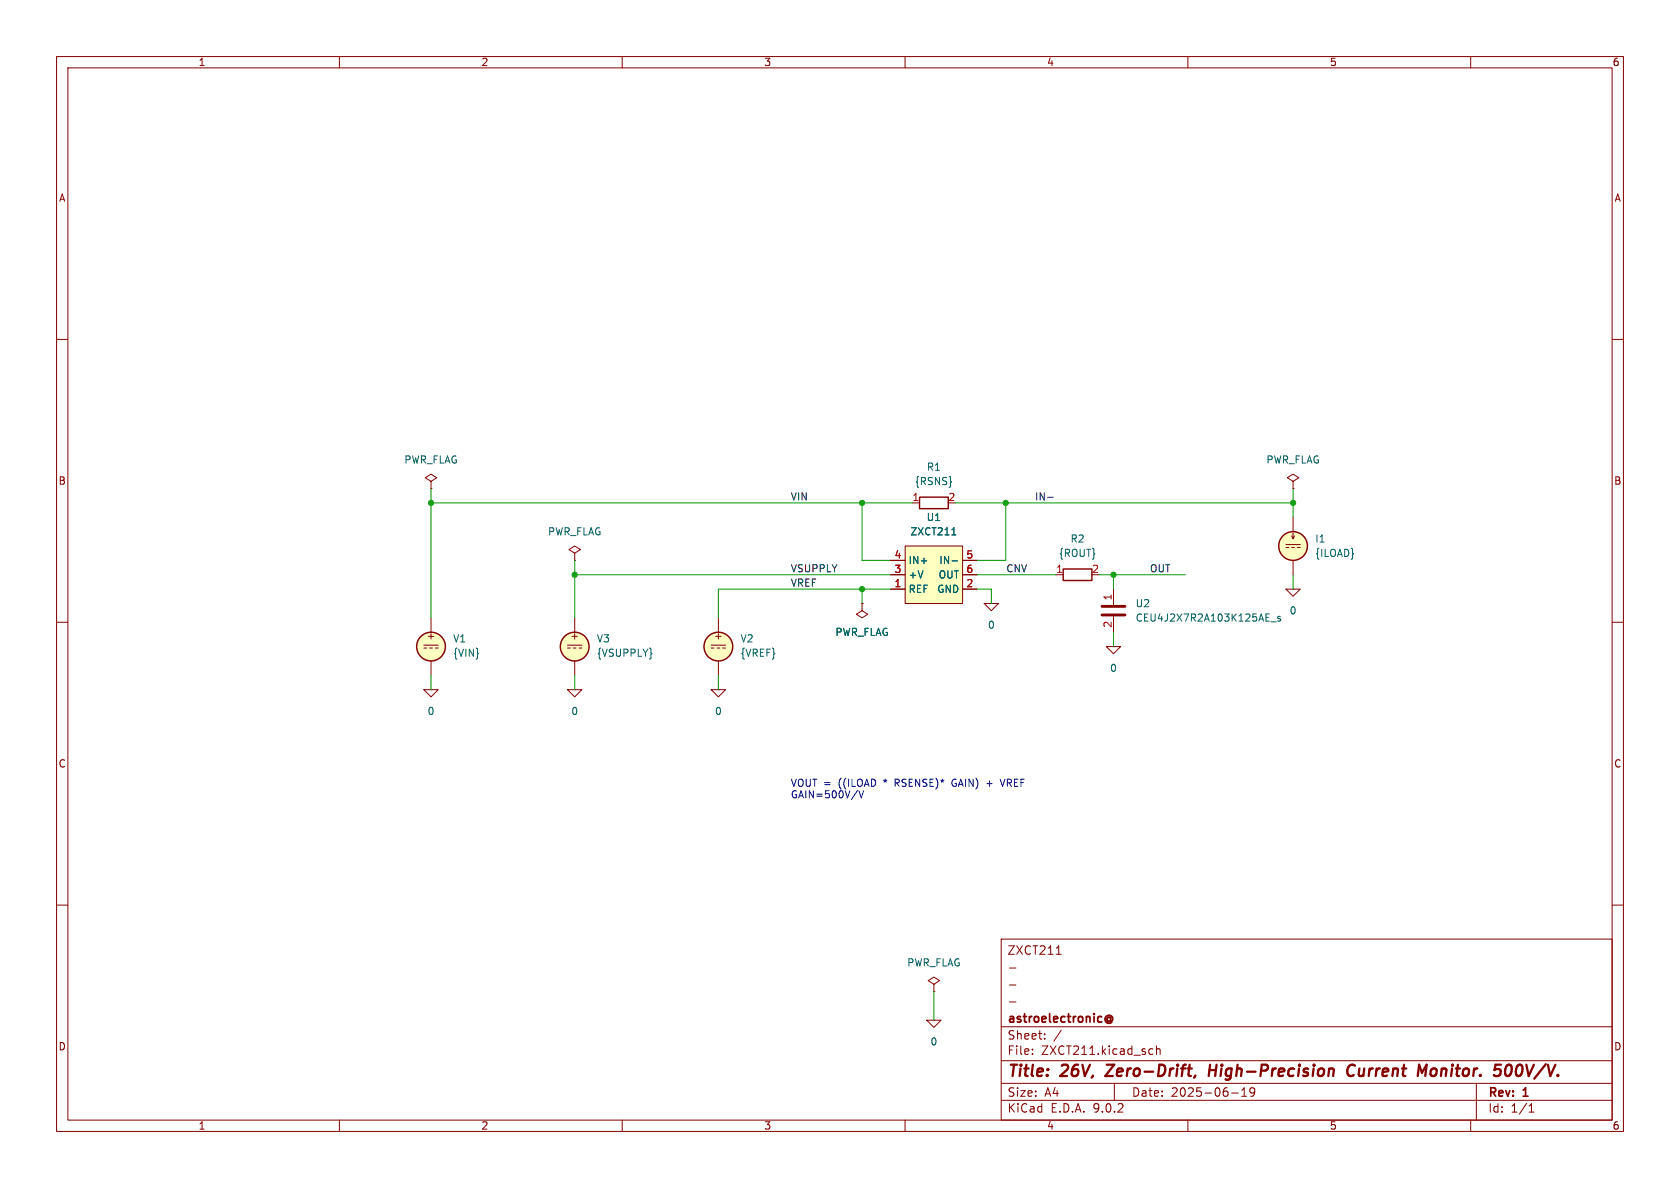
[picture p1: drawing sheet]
<svg xmlns="http://www.w3.org/2000/svg" width="297mm" height="210mm" viewBox="0 0 297 210" stroke-linecap="round" stroke-linejoin="round" font-family="sans-serif">
<g fill="none" stroke="#840000" stroke-width=".18">
<path d="M10 10h277v190h-277zM12 12h273v186h-273zM60 10v2M110 10v2M160 10v2M210 10v2M260 10v2M10 60h2M285 60h2M76.2 85.1l1-.6-1-.7-1 .7 1 .6v1.3M76.2 86.4h.1M10 110h2"/>
<path d="M100.3 114h2.6M100.3 114.6h.5M101.3 114.6h.6M101.6 109.2v2.6M101.6 116.8v2.6M102.4 114.6h.5M125.7 114h2.6M125.7 114.6h.5M126.7 114.6h.6M127 109.2v2.6M127 116.8v2.6M127.8 114.6h.5"/>
<path d="M152.4 106.7v1.3l1 .6-1 .6-1-.6 1-.6M152.4 106.7h.1M285 110h2M74.9 121.9h2.6l-1.3 1.3zM76.2 121.9h.1M100.3 121.9h2.6l-1.3 1.3zM101.6 121.9h.1M125.7 121.9h2.6l-1.3 1.3zM127 121.9h.1M10 160h2M177 166h108v32h-108zM178.5 177.1h1.1"/>
<path d="M178.5 174.1h1.1M178.5 171.1h1.1M186.7 168.7h.9M285 160h2M60 198v2M110 198v2M160 198v2M177 194.5h108M177 191.5h108M177 187.5h108M177 181.5h108M182.5 186.3v.1"/>
<path d="M182.5 185.5v.1M184.7 183.6v.1M184.7 182.8v.1M187.6 182.1l-1.3 2M197 191.5v3M203.4 185.4l.4 .1M203.8 186.3l-.4 .1M204.5 185.5l.2-.1 .3 .1 .1 .9M204.5 184.9v1.5M210 198v2M217.7 193.2h1.2M219.5 193.8h.9"/>
<path d="M219.5 192.7l.5-.4v1.5M221 192.4v.5l.1 .3h.4l.3-.3M221.7 192.4a.99 .99 0 0 1-.3 1.4h-.3M260 198v2M261 191.5v6.5M270.3 196.6h.9M270.3 195.5l.4-.4v1.5"/>
</g>
<path d="M197 188.2l-1.6 2h1.3M211.3 190.1l-.2 .4M213.8 189.2h1.2M213.9 188.2l-.2 2M239.5 188.4a.88 .88 0 0 0-1 0 .88 .88 0 0 0-.3 1 .69 .69 0 0 0 .3 .7 .69 .69 0 0 0 .8-.1M251.4 189.6l.8-1.4-.2 2M253.2 189l-.3 .3v.5l.3 .4M266.4 188.4a.46 .46 0 0 1 .5-.2 .46 .46 0 0 1 .3 .4 1.15 1.15 0 0 1-.8 1.6l-.1-.1a1.54 1.54 0 0 1 .1-1.7z" fill="none" stroke="#840000" stroke-width=".4"/>
<path d="M195.6 179.7a.61 .61 0 0 1 .9-.1 .61 .61 0 0 1 0 .9l-.2-.1M196.3 180a.36 .36 0 0 0-.5-.1 .36 .36 0 0 0 0 .6 .36 .36 0 0 0 .5-.1M196.3 179.8v.6M195.6 180.7a.69 .69 0 0 0 1 0" fill="none" stroke="#840000" stroke-width=".3"/>
<g fill="#ffffc2" stroke="#ffffc2" stroke-width=".18">
<circle cx="127" cy="114.3" r="2.54"/>
<circle cx="101.6" cy="114.3" r="2.54"/>
</g>
<g fill="none" stroke="#840000" stroke-width=".25">
<circle cx="101.6" cy="114.3" r="2.54"/>
<circle cx="127" cy="114.3" r="2.54"/>
</g>
<path d="M160 96.5h10.2v10.2h-10.2z" fill="#ffffc2"/>
<g fill="none" stroke="#840000" stroke-width=".18">
<path d="M101.6 97.8l1-.6-1-.7-1 .7 1 .6v1.3M101.6 99.1h.1M157.5 99.1h2.5M160 96.5h10.2v10.2h-10.2zM161.3 88.9h1.3M170.2 99.1h2.5M227.3 96.3h2.6M227.3 96.8h.5M228.3 94.7l.3 .6 .3-.6M228.3 96.8h.6M228.6 85.1l1-.6-1-.7-1 .7 1 .6v1.3M228.6 86.4h.1"/>
<path d="M228.6 91.4v2.6M228.6 94.2v1.1M228.6 99.1v2.5M229.4 96.8h.5M74.9 114h2.6M74.9 114.6h.5M75.9 114.6h.6M76.2 109.2v2.6M76.2 116.8v2.6M77 114.6h.5M152.4 106.7h.1M157.5 101.6h2.5"/>
<path d="M157.5 104.1h2.5M170.2 101.6h2.5M170.2 104.1h2.5M174 106.7h2.5l-1.2 1.3zM175.3 106.7h.1M186.7 101.6h1.3M195.6 114.3h2.5l-1.3 1.3zM196.8 114.3h.1M196.8 104.1v2.8M196.8 109v2.8M227.3 104.1h2.6l-1.3 1.3zM228.6 104.1h.1"/>
<path d="M165.1 174l1-.6-1-.7-1 .7 1 .6v1.3M165.1 175.3h.1M163.8 180.3h2.6l-1.3 1.3zM165.1 180.3h.1"/>
</g>
<path d="M168.3 94.6h.7M168.3 99.2h1M224.7 109.9h.9M226.4 109h-.4l-.1 .1v.2l.5 .1v.3h-.5" fill="none" stroke="#006464" stroke-width=".18"/>
<g fill="#ffffc2" stroke="#ffffc2" stroke-width=".18">
<circle cx="228.6" cy="96.5" r="2.54"/>
<circle cx="76.2" cy="114.3" r="2.54"/>
</g>
<g fill="none" stroke="#840000" stroke-width=".25">
<path d="M162.6 87.9h5v2h-5zM188 100.6h5v2h-5z"/>
<circle cx="228.6" cy="96.5" r="2.54"/>
<circle cx="76.2" cy="114.3" r="2.54"/>
</g>
<path d="M194.8 107.2h4.1M194.8 108.7h4.1" fill="none" stroke="#840000" stroke-width=".51"/>
<path d="M185.2 87.9h1" fill="none" stroke="#0f0f0f" stroke-width=".18"/>
<g fill="none" stroke="#009600" stroke-width=".18">
<path d="M76.2 86.4v22.8M76.2 88.9h85.1M101.6 99.1v10.1M152.4 88.9v10.2h5.1M168.9 88.9h59.7M177.8 88.9v10.2h-5.1M228.6 86.4v5M76.2 119.4v2.5M101.6 119.4v2.5M101.6 101.6h55.9M127 119.4v2.5M152.4 104.1v2.6"/>
<path d="M157.5 104.1h-30.5v5.1M172.7 101.6h14M172.7 104.1h2.6v2.6M194.3 101.6h15.2M196.8 101.6v2.5M196.8 111.8v2.5M228.6 101.6v2.5M165.1 175.3v5"/>
</g>
<path d="M151.6 139.7l-1.1 1.7M151.8 139.8l.5 1.3 .4-1.3M168.5 137.8l-.2 .5 .2 .6M174.5 138.5h.9M176.8 137.7l.4 1.3 .5-1.3" fill="none" stroke="#0000c2" stroke-width=".18"/>
<g fill="#009600" stroke="#009600" stroke-width=".18">
<circle cx="76.2" cy="88.9" r=".46"/>
<circle cx="101.6" cy="101.6" r=".46"/>
<circle cx="152.4" cy="88.9" r=".46"/>
<circle cx="152.4" cy="104.1" r=".46"/>
<circle cx="196.8" cy="101.6" r=".46"/>
<circle cx="228.6" cy="88.9" r=".46"/>
<circle cx="177.8" cy="88.9" r=".46"/>
</g>
<g font-size="2.8" fill="#840000">
<text x="178" y="190.9">Title:</text>
<text x="187.7" y="190.9">26V,</text>
<text x="196.5" y="190.9">Zero-Drift,</text>
<text x="215.4" y="190.9">High-Precision</text>
<text x="240.6" y="190.9">Current</text>
<text x="253.9" y="190.9">Monitor.</text>
<text x="268.2" y="190.9">500V/V.</text>
</g>
<g font-size="2.1" fill="#840000">
<text x="178" y="169">ZXCT211</text>
<text x="178" y="184">Sheet:</text>
<text x="178" y="181.2">astroelectronic@</text>
<text x="178" y="186.7">File:</text>
<text x="184.1" y="186.7">ZXCT211.kicad_sch</text>
<text x="178" y="196.9">KiCad</text>
<text x="178" y="194.1">Size:</text>
<text x="184.7" y="194.1">A4</text>
<text x="185.7" y="196.9">E.D.A.</text>
<text x="193.3" y="196.9">9.0.2</text>
<text x="200" y="194.1">Date:</text>
<text x="207" y="194.1">2025-06-19</text>
<text x="263" y="194.3">Rev:</text>
<text x="263" y="196.9">Id:</text>
<text x="267.1" y="196.9">1/1</text>
<text x="269.4" y="194.3">1</text>
</g>
<g font-size="1.8" fill="#840000">
<text x="35" y="11.9">1</text>
<text x="85" y="11.9">2</text>
<text x="135" y="11.9">3</text>
<text x="185" y="11.9">4</text>
<text x="235" y="11.9">5</text>
<text x="285" y="11.9">6</text>
<text x="10.3" y="35.9">A</text>
<text x="285.3" y="35.9">A</text>
<text x="10.3" y="85.9">B</text>
<text x="285.3" y="85.9">B</text>
<text x="75.3" y="113.3">+</text>
<text x="100.7" y="113.3">+</text>
<text x="126.1" y="113.3">+</text>
<text x="10.3" y="135.9">C</text>
<text x="285.3" y="135.9">C</text>
<text x="10.3" y="185.9">D</text>
<text x="285.3" y="185.9">D</text>
<text x="35" y="199.9">1</text>
<text x="85" y="199.9">2</text>
<text x="135" y="199.9">3</text>
<text x="185" y="199.9">4</text>
<text x="235" y="199.9">5</text>
<text x="285" y="199.9">6</text>
</g>
<g font-size="1.8" fill="#006464">
<text x="71.4" y="82.1">PWR_FLAG</text>
<text x="163.8" y="83.4">R1</text>
<text x="223.8" y="82.1">PWR_FLAG</text>
<text x="161.6" y="86">{RSNS}</text>
<text x="96.8" y="94.8">PWR_FLAG</text>
<text x="160.9" y="94.8">ZXCT211</text>
<text x="163.7" y="92.3">U1</text>
<text x="160.5" y="99.9">IN+</text>
<text x="166" y="99.9">IN-</text>
<text x="187.1" y="98.7">{ROUT}</text>
<text x="189.2" y="96.1">R2</text>
<text x="232.4" y="96.1">I1</text>
<text x="232.4" y="98.7">{ILOAD}</text>
<text x="160.5" y="102.5">+V</text>
<text x="160.5" y="105">REF</text>
<text x="165.6" y="105">GND</text>
<text x="165.8" y="102.5">OUT</text>
<text x="200.7" y="107.5">U2</text>
<text x="80" y="113.8">V1</text>
<text x="105.4" y="113.8">V3</text>
<text x="130.8" y="113.8">V2</text>
<text x="147.6" y="112.6">PWR_FLAG</text>
<text x="174.6" y="111.4">0</text>
<text x="200.7" y="110.1">CEU4J2X7R2A103K125AE_s</text>
<text x="227.9" y="108.8">0</text>
<text x="80" y="116.3">{VIN}</text>
<text x="105.4" y="116.3">{VSUPPLY}</text>
<text x="130.8" y="116.3">{VREF}</text>
<text x="196.1" y="119">0</text>
<text x="75.5" y="126.6">0</text>
<text x="100.9" y="126.6">0</text>
<text x="126.3" y="126.6">0</text>
<text x="160.3" y="171">PWR_FLAG</text>
<text x="164.4" y="185">0</text>
</g>
<g font-size="1.8" fill="#0f0f0f">
<text x="139.7" y="88.6">VIN</text>
<text x="182.9" y="88.6">IN-</text>
<text x="139.7" y="101.3">VSUPPLY</text>
<text x="177.8" y="101.3">CNV</text>
<text x="203.2" y="101.3">OUT</text>
<text x="139.7" y="103.8">VREF</text>
</g>
<g font-size="1.8" fill="#a90000">
<text x="161.2" y="88.6">1</text>
<text x="167.6" y="88.6">2</text>
<text x="158" y="98.8">4</text>
<text x="158" y="101.3">3</text>
<text x="170.7" y="98.8">5</text>
<text x="170.7" y="101.3">6</text>
<text x="186.6" y="101.3">1</text>
<text x="193" y="101.3">2</text>
<text x="158" y="103.9">1</text>
<text x="170.7" y="103.9">2</text>
<text x="196.6" y="106.2" transform="rotate(-90 196.6 106.2)">1</text>
<text x="196.6" y="111.1" transform="rotate(-90 196.6 111.1)">2</text>
</g>
<g font-size="1.8" fill="#0000c2">
<text x="139.7" y="139.3">VOUT =</text>
<text x="139.7" y="141.3">GAIN=500V/V</text>
<text x="148.3" y="139.3">((ILOAD</text>
<text x="156.5" y="139.3">*</text>
<text x="158.7" y="139.3">RSENSE)*</text>
<text x="169" y="139.3">GAIN)</text>
<text x="175.3" y="139.3">+</text>
<text x="178" y="139.3">VREF</text>
</g>
</svg>
